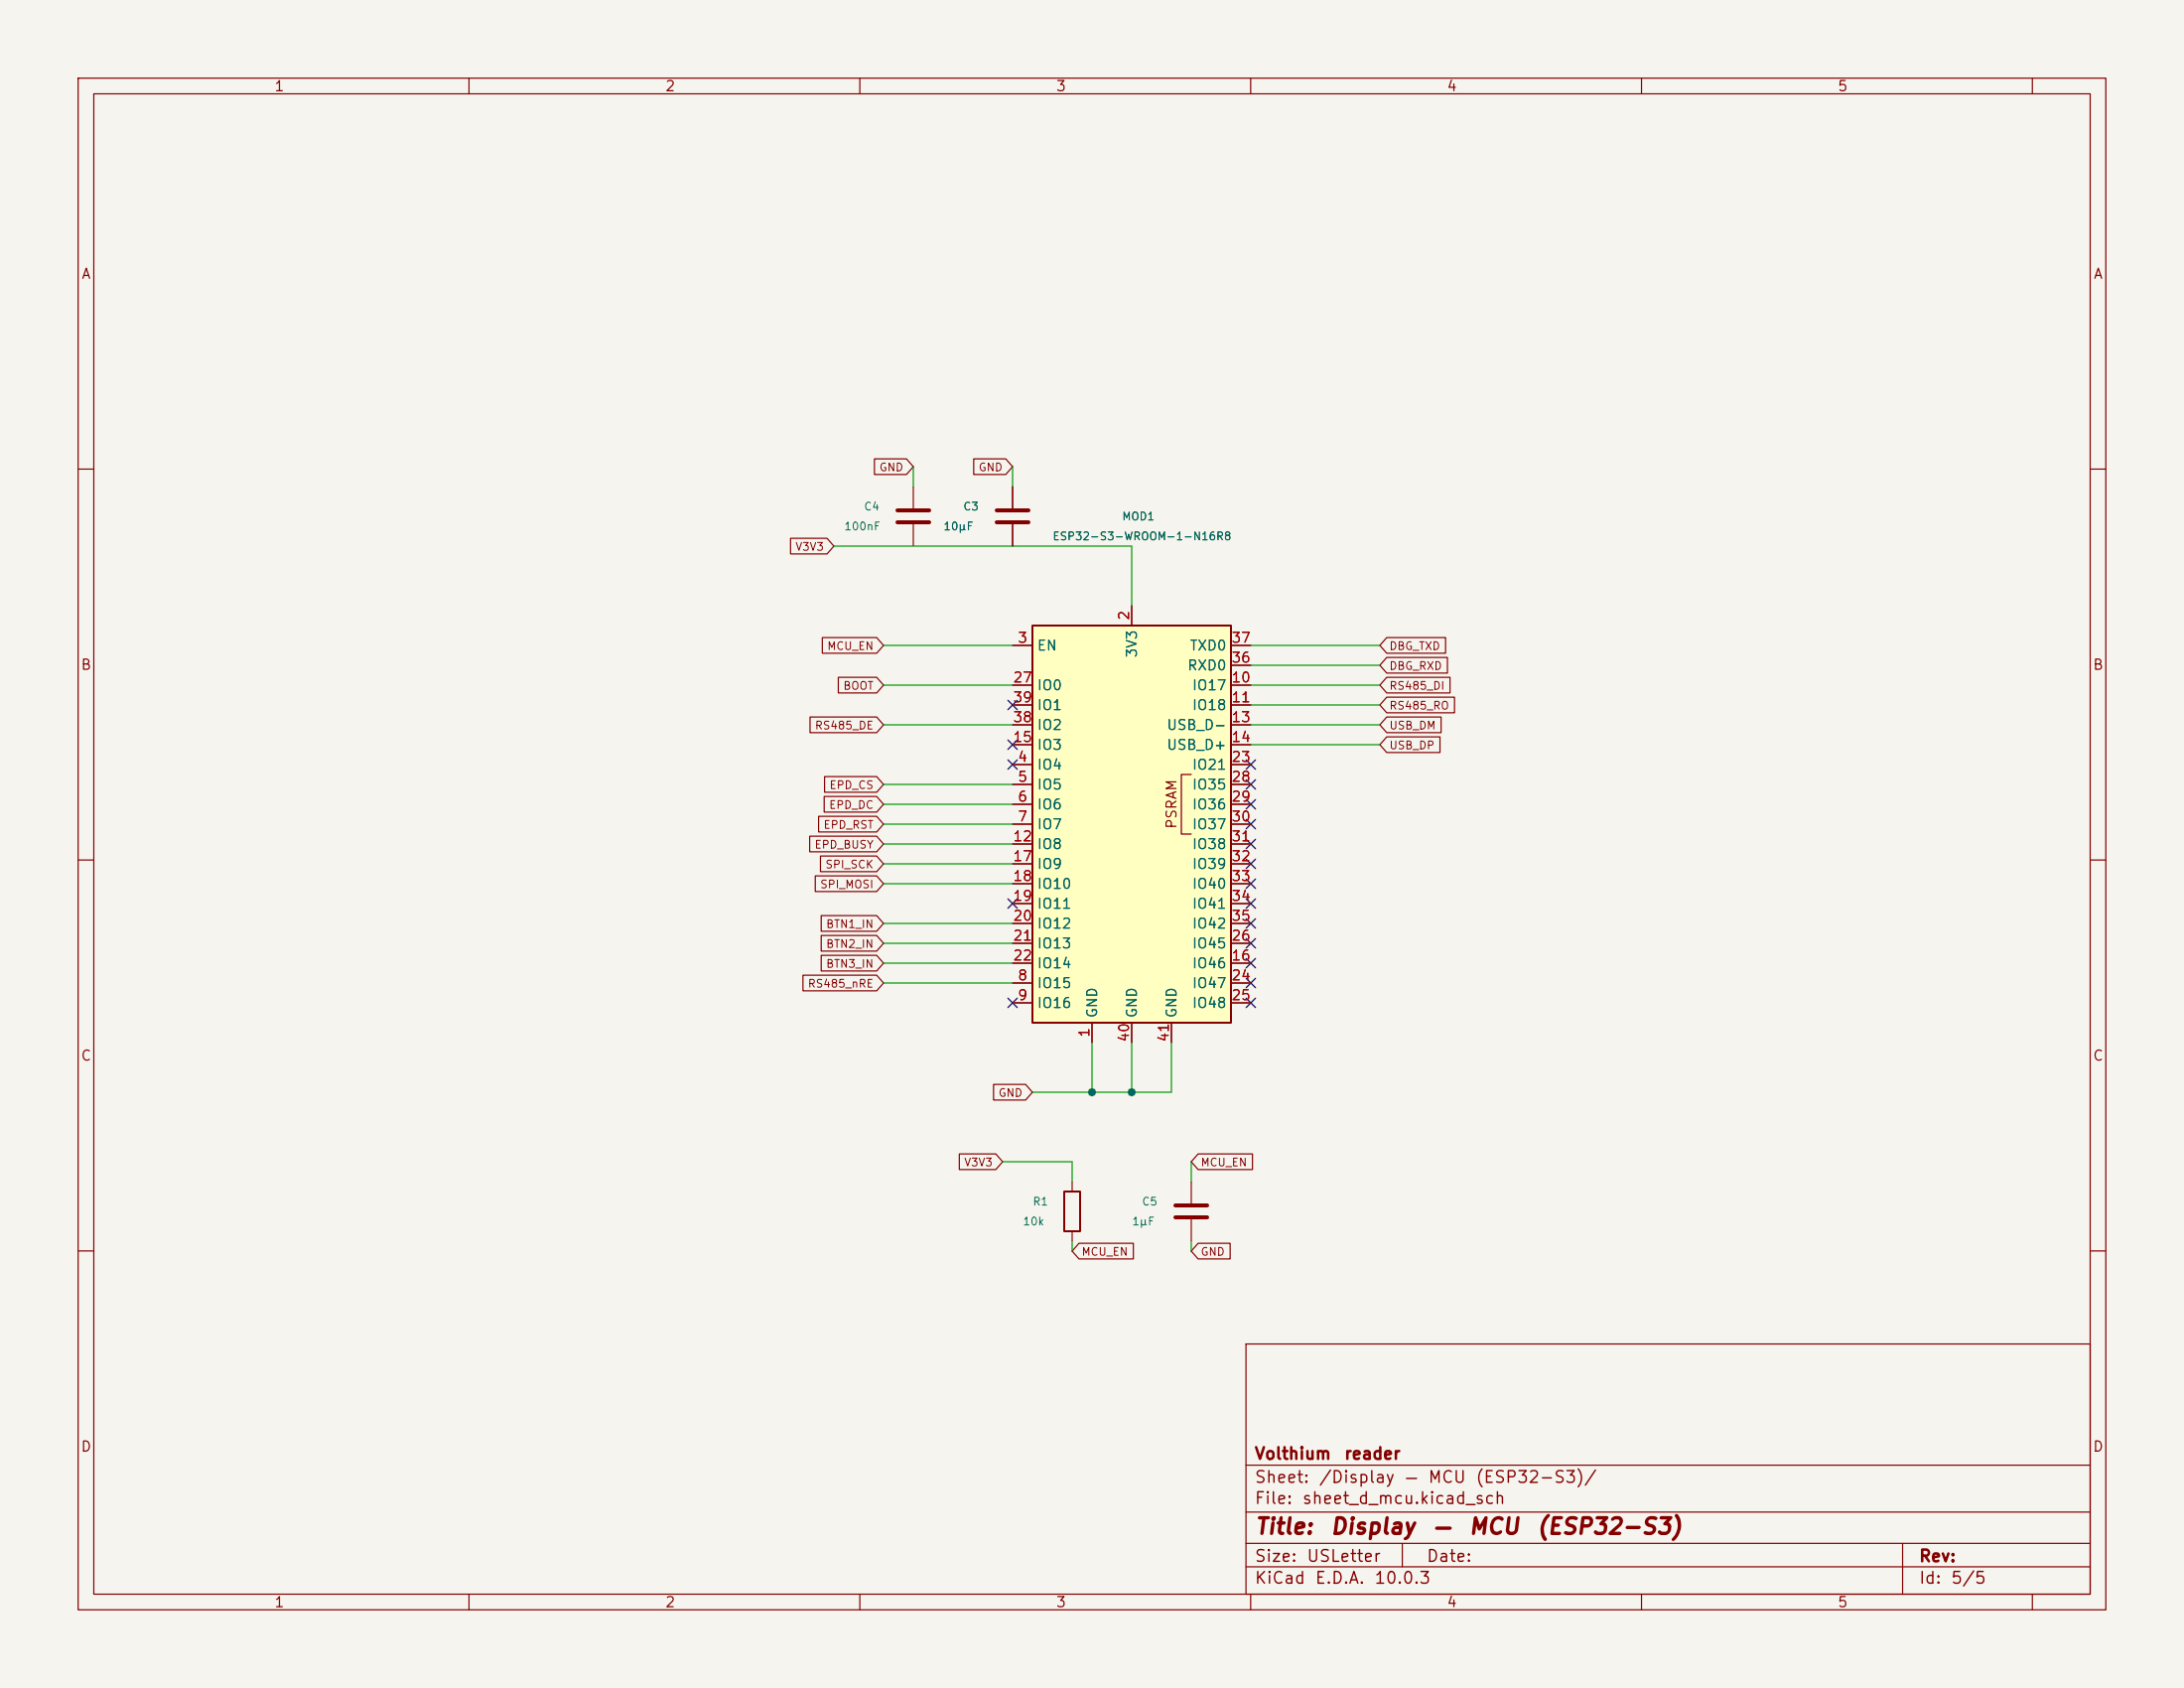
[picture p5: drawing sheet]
<svg xmlns="http://www.w3.org/2000/svg" width="279mm" height="216mm" viewBox="0 0 279 216" stroke-linecap="round" stroke-linejoin="round" font-family="sans-serif">
<path d="M0 0h279.4v215.9h-279.4z" fill="#f5f4ef" stroke="#f5f4ef" stroke-width=".13"/>
<g fill="none" stroke="#840000" stroke-width=".15">
<path d="M10 10h259.4v195.9h-259.4zM12 12h255.4v191.9h-255.4zM60 10v2M110 10v2M160 10v2M210 10v2M260 10v2M10 60h2M116.8 62.2v2.8M116.8 67.1v2.8M267.4 60h2M10 110h2"/>
<path d="M267.4 110h2M137.2 151.1v1.3M137.2 157.5v1.3M152.4 151.1v2.8M152.4 156v2.8M10 160h2M159.4 171.9h108v32h-108zM267.4 160h2M159.4 197.4h108M159.4 193.4h108M159.4 187.4h108M179.4 197.4v3"/>
<path d="M243.4 197.4v6.5M60 203.9v2M110 203.9v2M159.4 200.4h108M160 203.9v2M210 203.9v2M260 203.9v2"/>
</g>
<path d="M114.8 65.3h4.1M114.8 66.8h4.1M150.4 154.2h4M150.4 155.7h4" fill="none" stroke="#840000" stroke-width=".51"/>
<path d="M136.1 152.4h2.1v5.1h-2.1z" fill="none" stroke="#840000" stroke-width=".25"/>
<path d="M132.1 80h25.4v50.8h-25.4z" fill="#ffffc2"/>
<path d="M132.1 80h25.4v50.8h-25.4z" fill="none" stroke="#840000" stroke-width=".25"/>
<g fill="none" stroke="#840000" stroke-width=".15">
<path d="M111.9 58.7h4.1l.8 1-.8 1h-4.1zM124.6 58.7h4.1l.8 1-.8 1h-4.1zM101.1 68.8h4.7l.9 1.1-.9 1h-4.7zM129.5 62.2v2.8M129.5 67.1v2.8M144.8 77.5v2.5M103.6 91.7h8.6l.8 1-.8 1h-8.6zM105.2 81.5h7l.8 1.1-.8 1h-7zM105.5 99.3h6.7l.8 1-.8 1h-6.7zM107.2 86.6h5l.8 1-.8 1h-5zM129.5 82.6h2.6M129.5 97.8h2.6"/>
<path d="M129.5 87.6h2.6M129.5 90.2h2.6M129.5 92.7h2.6M129.5 95.3h2.6M152.4 99.1h-1.3v7.6h1.3M157.5 82.6h2.5M157.5 97.8h2.5M157.5 87.6h2.5M157.5 90.2h2.5M157.5 92.7h2.5M157.5 95.3h2.5M157.5 85.1h2.5"/>
<path d="M177.4 89.2h8.7v2h-8.7l-.9-1zM177.4 86.6h8.1v2h-8.1l-.9-1zM177.4 94.2h6.8v2.1h-6.8l-.9-1zM177.4 81.5h7.5v2.1h-7.5l-.9-1zM177.4 84.1h7.8v2h-7.8l-.9-1zM177.4 91.7h7v2h-7l-.9-1zM103.6 106.9h8.6l.8 1.1-.8 1h-8.6zM104.3 112h7.9l.8 1-.8 1h-7.9zM104.7 104.4h7.5l.8 1-.8 1h-7.5zM105 109.5h7.2l.8 1-.8 1h-7.2zM105.1 119.6h7.1l.8 1.1-.8 1h-7.1zM105.1 117.1h7.1l.8 1-.8 1h-7.1z"/>
<path d="M105.4 101.9h6.8l.8 1-.8 1h-6.8zM129.5 100.3h2.6M129.5 102.9h2.6M129.5 105.4h2.6M129.5 108h2.6M129.5 110.5h2.6M129.5 113h2.6M129.5 115.6h2.6M129.5 118.1h2.6M157.5 100.3h2.5M157.5 102.9h2.5M157.5 105.4h2.5"/>
<path d="M157.5 108h2.5M157.5 110.5h2.5M157.5 113h2.5M157.5 115.6h2.5M157.5 118.1h2.5M102.7 124.7h9.5l.8 1-.8 1h-9.5zM105.1 122.2h7.1l.8 1-.8 1h-7.1zM127.1 138.7h4.1l.9 1-.9 1h-4.1zM129.5 125.7h2.6M129.5 128.3h2.6M129.5 123.2h2.6M129.5 120.7h2.6"/>
<path d="M139.7 130.8v2.6M144.8 130.8v2.6M149.9 130.8v2.6M157.5 125.7h2.5M157.5 128.3h2.5M157.5 123.2h2.5M157.5 120.7h2.5M122.7 147.6h4.7l.9 1-.9 1h-4.7zM138 159h7v2h-7l-.8-1zM153.3 147.6h6.9v2h-6.9l-.9-1zM153.3 159h4.1v2h-4.1l-.9-1z"/>
</g>
<path d="M127.5 65.3h4.1M127.5 66.8h4.1" fill="none" stroke="#840000" stroke-width=".51"/>
<g fill="none" stroke="#009600" stroke-width=".15">
<path d="M116.8 59.7v2.5M129.5 59.7v2.5M106.7 69.9h38.1v7.6M113 82.6h16.5M113 92.7h16.5M113 87.6h16.5M160 82.6h16.5M160 92.7h16.5M160 87.6h16.5M160 90.2h16.5M160 95.3h16.5M160 85.1h16.5"/>
<path d="M113 100.3h16.5M113 102.9h16.5M113 105.4h16.5M113 108h16.5M113 110.5h16.5M113 113h16.5M113 118.1h16.5M113 123.2h16.5M113 125.7h16.5M113 120.7h16.5M139.7 133.4v6.3M144.8 133.4v6.3"/>
<path d="M149.9 133.4v6.3h-17.8M128.3 148.6h8.9v2.5M137.2 158.8v1.2M152.4 148.6v2.5M152.4 158.8v1.2"/>
</g>
<g fill="none" stroke="#000084" stroke-width=".15">
<path d="M128.9 94.6l1.2 1.3M128.9 89.6l1.2 1.2M128.9 97.2l1.2 1.2M130.1 94.6l-1.2 1.3M130.1 89.6l-1.2 1.2M130.1 97.2l-1.2 1.2M159.4 99.7l1.2 1.2M159.4 97.2l1.2 1.2M160.6 97.2l-1.2 1.2M160.6 99.7l-1.2 1.2M128.9 115l1.2 1.2M130.1 115l-1.2 1.2"/>
<path d="M159.4 117.5l1.2 1.2M159.4 107.3l1.2 1.3M159.4 115l1.2 1.2M159.4 112.4l1.2 1.2M159.4 109.9l1.2 1.2M159.4 104.8l1.2 1.2M159.4 102.3l1.2 1.2M160.6 117.5l-1.2 1.2M160.6 107.3l-1.2 1.3M160.6 115l-1.2 1.2M160.6 112.4l-1.2 1.2M160.6 109.9l-1.2 1.2"/>
<path d="M160.6 104.8l-1.2 1.2M160.6 102.3l-1.2 1.2M128.9 127.7l1.2 1.2M130.1 127.7l-1.2 1.2M159.4 122.6l1.2 1.2M159.4 125.1l1.2 1.2M159.4 127.7l1.2 1.2M159.4 120l1.2 1.3M160.6 122.6l-1.2 1.2M160.6 125.1l-1.2 1.2M160.6 127.7l-1.2 1.2M160.6 120l-1.2 1.3"/>
</g>
<g fill="#009600" stroke="#009600" stroke-width=".13">
<circle cx="144.8" cy="139.7" r=".46"/>
<circle cx="139.7" cy="139.7" r=".46"/>
</g>
<g font-size="2" fill="#840000">
<text x="160.4" y="196.7">Title:</text>
<text x="170.1" y="196.7">Display</text>
<text x="183.2" y="196.7">—</text>
<text x="187.8" y="196.7">MCU</text>
<text x="196.5" y="196.7">(ESP32-S3)</text>
</g>
<g font-size="1.5" fill="#840000">
<text x="160.4" y="190">Sheet:</text>
<text x="160.4" y="187">Volthium</text>
<text x="168.6" y="190">/Display</text>
<text x="171.9" y="187">reader</text>
<text x="179.6" y="190">—</text>
<text x="182.6" y="190">MCU</text>
<text x="188.7" y="190">(ESP32-S3)/</text>
<text x="160.4" y="192.7">File:</text>
<text x="166.5" y="192.7">sheet_d_mcu.kicad_sch</text>
<text x="160.4" y="202.9">KiCad</text>
<text x="160.4" y="200.1">Size:</text>
<text x="167.1" y="200.1">USLetter</text>
<text x="168.1" y="202.9">E.D.A.</text>
<text x="175.7" y="202.9">10.0.3</text>
<text x="182.4" y="200.1">Date:</text>
<text x="245.4" y="200.1">Rev:</text>
<text x="245.4" y="202.9">Id:</text>
<text x="249.5" y="202.9">5/5</text>
</g>
<g font-size="1.3" fill="#840000">
<text x="35" y="12">1</text>
<text x="85" y="12">2</text>
<text x="135" y="12">3</text>
<text x="185" y="12">4</text>
<text x="235" y="12">5</text>
<text x="10.3" y="36">A</text>
<text x="267.7" y="36">A</text>
<text x="10.3" y="86">B</text>
<text x="267.7" y="86">B</text>
<text x="150.8" y="106.1" transform="rotate(-90 150.8 106.1)">PSRAM</text>
<text x="10.3" y="136">C</text>
<text x="267.7" y="136">C</text>
<text x="10.3" y="186">D</text>
<text x="267.7" y="186">D</text>
<text x="35" y="205.9">1</text>
<text x="85" y="205.9">2</text>
<text x="135" y="205.9">3</text>
<text x="185" y="205.9">4</text>
<text x="235" y="205.9">5</text>
</g>
<g font-size="1.3" fill="#a90000">
<text x="130.1" y="82.5">3</text>
<text x="144.8" y="79.4" transform="rotate(-90 144.8 79.4)">2</text>
<text x="157.4" y="82.5">37</text>
<text x="129.5" y="87.6">27</text>
<text x="157.4" y="87.6">10</text>
<text x="157.4" y="85.1">36</text>
<text x="129.5" y="95.2">15</text>
<text x="129.5" y="92.7">38</text>
<text x="129.5" y="90.1">39</text>
<text x="157.4" y="90.1">11</text>
<text x="157.4" y="92.7">13</text>
<text x="157.4" y="95.2">14</text>
<text x="130.1" y="97.8">4</text>
<text x="130.1" y="100.3">5</text>
<text x="157.4" y="97.8">23</text>
<text x="157.4" y="100.3">28</text>
<text x="129.5" y="107.9">12</text>
<text x="130.1" y="102.8">6</text>
<text x="130.1" y="105.4">7</text>
<text x="157.4" y="102.8">29</text>
<text x="157.4" y="105.4">30</text>
<text x="157.4" y="107.9">31</text>
<text x="129.5" y="110.5">17</text>
<text x="129.5" y="113">18</text>
<text x="157.4" y="110.5">32</text>
<text x="157.4" y="113">33</text>
<text x="129.5" y="115.5">19</text>
<text x="129.5" y="118.1">20</text>
<text x="157.4" y="115.5">34</text>
<text x="157.4" y="118.1">35</text>
<text x="129.5" y="120.6">21</text>
<text x="129.5" y="123.2">22</text>
<text x="130.1" y="125.7">8</text>
<text x="157.4" y="123.2">16</text>
<text x="157.4" y="125.7">24</text>
<text x="157.4" y="120.6">26</text>
<text x="130.1" y="128.2">9</text>
<text x="157.4" y="128.2">25</text>
<text x="139.7" y="132.8" transform="rotate(-90 139.7 132.8)">1</text>
<text x="144.8" y="133.4" transform="rotate(-90 144.8 133.4)">40</text>
<text x="149.8" y="133.4" transform="rotate(-90 149.8 133.4)">41</text>
</g>
<g font-size="1.3" fill="#006464">
<text x="132.6" y="83.5">EN</text>
<text x="152.1" y="83.5">TXD0</text>
<text x="132.6" y="88.6">IO0</text>
<text x="145.8" y="84.2" transform="rotate(-90 145.8 84.2)">3V3</text>
<text x="151.8" y="86.1">RXD0</text>
<text x="152.4" y="88.6">IO17</text>
<text x="132.6" y="93.7">IO2</text>
<text x="132.6" y="91.1">IO1</text>
<text x="149.1" y="93.7">USB_D-</text>
<text x="152.4" y="91.1">IO18</text>
<text x="132.6" y="98.8">IO4</text>
<text x="132.6" y="101.3">IO5</text>
<text x="132.6" y="96.2">IO3</text>
<text x="149.1" y="96.2">USB_D+</text>
<text x="152.4" y="98.8">IO21</text>
<text x="152.4" y="101.3">IO35</text>
<text x="132.6" y="103.8">IO6</text>
<text x="132.6" y="106.4">IO7</text>
<text x="152.4" y="103.8">IO36</text>
<text x="152.4" y="106.4">IO37</text>
<text x="132.6" y="108.9">IO8</text>
<text x="132.6" y="111.5">IO9</text>
<text x="152.4" y="108.9">IO38</text>
<text x="152.4" y="111.5">IO39</text>
<text x="132.6" y="114">IO10</text>
<text x="132.6" y="116.5">IO11</text>
<text x="132.6" y="119.1">IO12</text>
<text x="152.4" y="114">IO40</text>
<text x="152.4" y="116.5">IO41</text>
<text x="152.4" y="119.1">IO42</text>
<text x="132.6" y="121.6">IO13</text>
<text x="132.6" y="124.2">IO14</text>
<text x="152.4" y="124.2">IO46</text>
<text x="152.4" y="121.6">IO45</text>
<text x="132.6" y="126.7">IO15</text>
<text x="132.6" y="129.2">IO16</text>
<text x="140.7" y="130.3" transform="rotate(-90 140.7 130.3)">GND</text>
<text x="145.8" y="130.3" transform="rotate(-90 145.8 130.3)">GND</text>
<text x="150.8" y="130.3" transform="rotate(-90 150.8 130.3)">GND</text>
<text x="152.4" y="126.7">IO47</text>
<text x="152.4" y="129.2">IO48</text>
</g>
<g font-size="1" fill="#006464">
<text x="110.4" y="65.5">C4</text>
<text x="123.1" y="65.5">C3</text>
<text x="107.9" y="68.1">100nF</text>
<text x="120.6" y="68.1">10µF</text>
<text x="134.6" y="69.3">ESP32-S3-WROOM-1-N16R8</text>
<text x="143.5" y="66.8">MOD1</text>
<text x="132" y="154.4">R1</text>
<text x="146" y="154.4">C5</text>
<text x="130.8" y="157">10k</text>
<text x="144.7" y="157">1µF</text>
</g>
<g font-size="1" fill="#840000">
<text x="112.4" y="60.5">GND</text>
<text x="125.1" y="60.5">GND</text>
<text x="101.7" y="70.7">V3V3</text>
<text x="105.7" y="83.4">MCU_EN</text>
<text x="177.7" y="83.4">DBG_TXD</text>
<text x="107.8" y="88.5">BOOT</text>
<text x="177.7" y="88.5">RS485_DI</text>
<text x="177.7" y="85.9">DBG_RXD</text>
<text x="104.2" y="93.5">RS485_DE</text>
<text x="177.7" y="91">RS485_RO</text>
<text x="177.7" y="93.5">USB_DM</text>
<text x="106" y="101.2">EPD_CS</text>
<text x="177.7" y="96.1">USB_DP</text>
<text x="105.3" y="106.2">EPD_RST</text>
<text x="106" y="103.7">EPD_DC</text>
<text x="104.1" y="108.8">EPD_BUSY</text>
<text x="104.8" y="113.9">SPI_MOSI</text>
<text x="105.5" y="111.3">SPI_SCK</text>
<text x="105.6" y="118.9">BTN1_IN</text>
<text x="105.6" y="124">BTN3_IN</text>
<text x="105.6" y="121.5">BTN2_IN</text>
<text x="103.3" y="126.6">RS485_nRE</text>
<text x="127.7" y="140.5">GND</text>
<text x="123.3" y="149.4">V3V3</text>
<text x="153.5" y="149.4">MCU_EN</text>
<text x="138.3" y="160.9">MCU_EN</text>
<text x="153.5" y="160.9">GND</text>
</g>
</svg>
